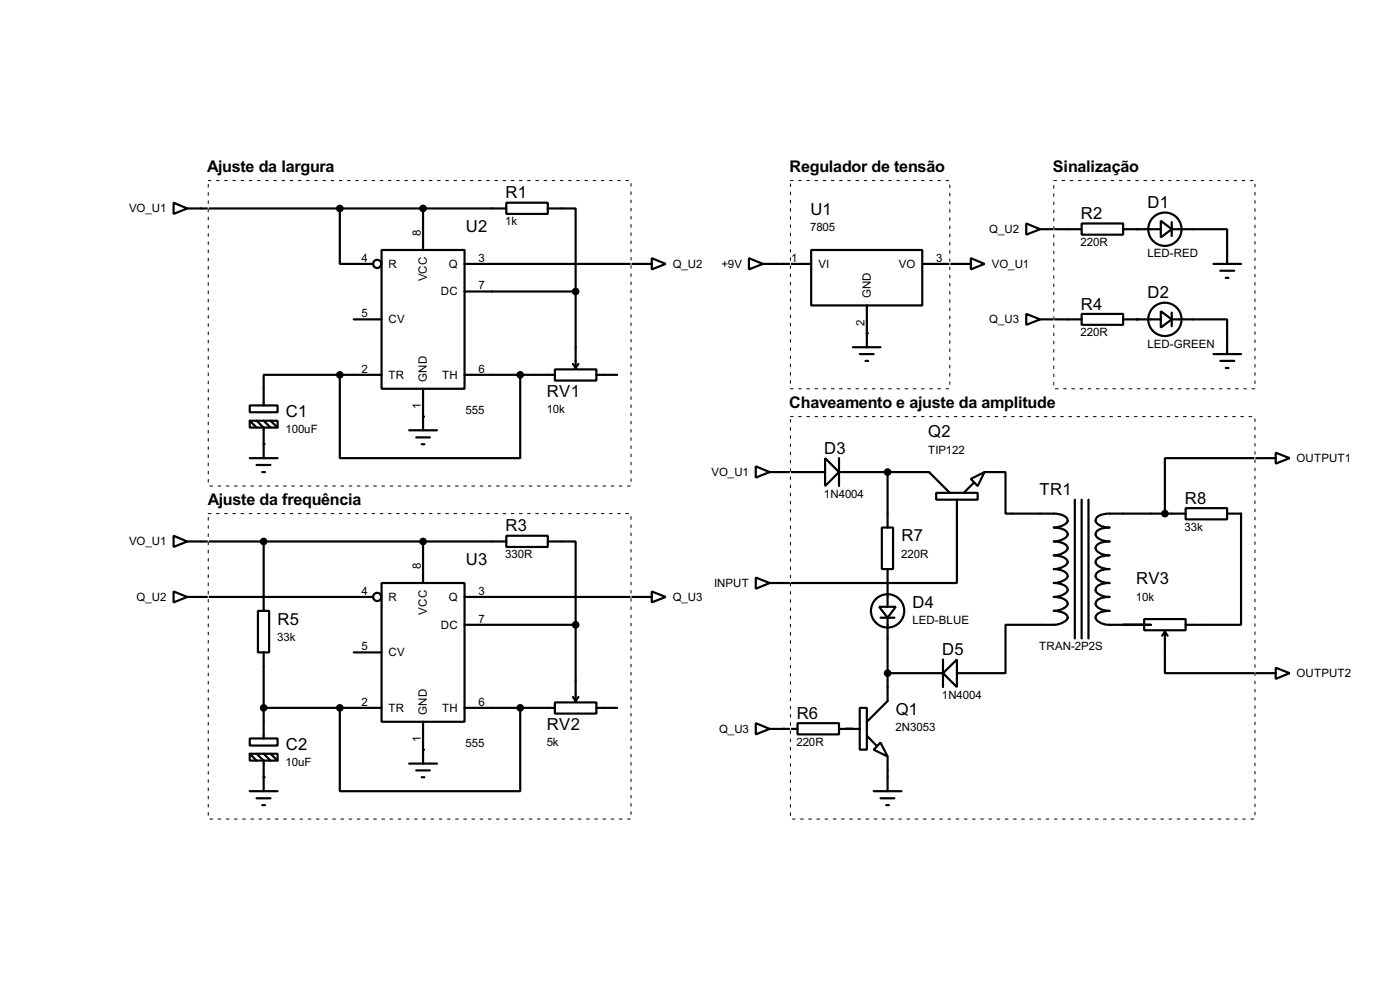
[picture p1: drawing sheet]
<svg xmlns="http://www.w3.org/2000/svg" width="256mm" height="180mm" viewBox="0 0 256 180" stroke-linecap="round" stroke-linejoin="round" font-family="sans-serif">
<g fill="#000">
<circle cx="208.3" cy="42" r=".2"/>
<circle cx="208.3" cy="58.5" r=".2"/>
<circle cx="77.5" cy="76.3" r=".2"/>
<circle cx="158.8" cy="61" r=".2"/>
<circle cx="48.3" cy="81.3" r=".2"/>
<circle cx="162.6" cy="106.7" r=".2"/>
<circle cx="77.5" cy="137.2" r=".2"/>
<circle cx="143.6" cy="133.4" r=".2"/>
<circle cx="48.3" cy="142.3" r=".2"/>
</g>
<g fill="none" stroke="#000" stroke-width=".4">
<path d="M31.8 37.1l2.5 1.1-2.5 1zM34.3 38.2h58.5M62.3 38.2v10.1h6.1M77.5 38.2v7.6M92.8 37.1h7.6v2.1h-7.6zM100.4 38.2h5.1v15.2M64.8 58.5h5.1M69.9 45.8h15.2v25.4h-15.2zM85.1 53.4h20.4M85.1 48.3h34.3M105.5 53.4v14M119.4 47.3l2.6 1-2.6 1z"/>
<path d="M137.2 47.3l2.6 1-2.6 1zM139.8 48.3h8.8M148.6 45.8h20.4v10.1h-20.4zM158.8 55.9v7.7M169 48.3h8.9M177.9 47.3l2.5 1-2.5 1zM188 40.9l2.6 1.1-2.6 1zM188 57.5l2.6 1-2.6 1zM190.6 42h7.6M190.6 58.5h7.6M198.2 40.9h7.6v2.1h-7.6zM198.2 57.5h7.6v2h-7.6z"/>
<path d="M205.8 42h6.9M205.8 58.5h6.9M212.7 40.4l2 1.6-2 1.5zM212.7 57l2 1.5-2 1.5zM214.7 58.5h10.1v6.3M214.7 42h10.1v6.3M214.7 40.7v2.5M214.7 57.2v2.5M222.3 48.3h5.1M223.6 49.6h2.5M224.6 50.9h.5M45.8 74.2h5.1v1.3h-5.1z"/>
<path d="M45.8 77h5.1v1.3h-5.1zM45.8 77l1.2 1.3M47 77l1.3 1.3v5.6M48.3 77l1.3 1.3M49.6 77l1.3 1.3M62.3 68.6h-14v5.6M62.3 68.6v15.3h33v-15.3M62.3 68.6h7.6M75 78.8h5.1M77.5 71.2v7.6M85.1 68.6h16.6M101.7 67.6h7.6v2.1h-7.6z"/>
<path d="M105 66.6l.5 .8M106 66.6l-.5 .8M109.3 68.6h3.8M156.3 63.6h5M157.5 64.8h2.6M158.6 66.1h.5M222.3 64.8h5.1M223.6 66.1h2.5M224.6 67.4h.5M31.8 98.1l2.5 1-2.5 1zM34.3 99.1h58.5M45.8 83.9h5.1"/>
<path d="M47 85.1h2.6M48.1 86.4h.5M48.3 99.1v12.7M76.3 80.1h2.5M77.3 81.3h.5M77.5 99.1v7.6M92.8 98.1h7.6v2h-7.6zM100.4 99.1h5.1v15.3M138.5 85.4l2.5 1-2.5 1zM141 86.4h10.2M151.2 83.9l2.5 2.5-2.5 2.6zM153.7 86.4h16.5l3.8 3.8"/>
<path d="M153.7 83.9v5.1M161.6 96.6h2v7.6h-2zM162.6 86.4v10.2M171.5 90.2h7.6v1.3h-7.6zM175.3 91.5v15.2h-34.3M177.9 87.7l2.5-1.3-1.3 2.6zM178.4 88.4l-1.8 1.8M180.4 86.4h3.8v7.6h8.9a3.1 3.1 0 0 1 2.4 .9 .88 .88 0 0 1-.7 1.2l-1.1 .4-.6 .1a3.2 3.2 0 0 1 2.4 .8 .9 .9 0 0 1-.7 1.3l-1.1 .3-.6 .1a3.2 3.2 0 0 1 2.4 .9 .89 .89 0 0 1-.7 1.2l-1.1 .4-.6 .1a3.2 3.2 0 0 1 2.4 .8 .86 .86 0 0 1-.7 1.2l-1.1 .4-.6 .1a2.33 2.33 0 0 1 2.5 1.3 2.68 2.68 0 0 1-2.5 1.2 3.1 3.1 0 0 1 2.4 .9 .88 .88 0 0 1-.7 1.2l-1.1 .4-.6 .1a3.2 3.2 0 0 1 2.4 .8 .9 .9 0 0 1-.7 1.3l-1.1 .3-.6 .1a3.2 3.2 0 0 1 2.4 .9 .89 .89 0 0 1-.7 1.2l-1.1 .4-.6 .1h-8.9v8.8h-8.9M196.9 91.5v25.4M198.2 91.5v25.4M199.4 91.5v25.4M217.2 93h7.6v2.1h-7.6z"/>
<path d="M217.2 94h-13.9a2.84 2.84 0 0 0-2.5 .9 .89 .89 0 0 0 .6 1.2l1.1 .4 .8 .1a2.91 2.91 0 0 0-2.5 .8 .93 .93 0 0 0 .6 1.3l1.1 .3 .8 .1a2.91 2.91 0 0 0-2.5 .9 .91 .91 0 0 0 .6 1.2l1.1 .4 .8 .1a2.91 2.91 0 0 0-2.5 .8 .88 .88 0 0 0 .6 1.2l1.1 .4 .8 .1a2.87 2.87 0 0 0-2.5 .9 .88 .88 0 0 0 .6 1.2l1.1 .3 .8 .1a2.84 2.84 0 0 0-2.5 .9 .89 .89 0 0 0 .6 1.2l1.1 .4 .8 .1a2.91 2.91 0 0 0-2.5 .8 .93 .93 0 0 0 .6 1.3l1.1 .3 .8 .1a2.91 2.91 0 0 0-2.5 .9 .91 .91 0 0 0 .6 1.2l1.1 .4 .8 .1h7.6M224.8 94h2.6v20.4h-10.2M233.7 82.9l2.6 1-2.6 1zM233.7 83.9h-20.3v10.1M31.8 108.3l2.5 1-2.5 1zM34.3 109.3h34.1M47.3 111.8h2v7.6h-2zM48.3 119.4v15.8M64.8 119.4h5.1M69.9 106.7h15.2v25.4h-15.2zM85.1 114.4h20.4M85.1 109.3h34.3"/>
<path d="M105.5 114.4v13.9M119.4 108.3l2.6 1-2.6 1zM138.5 105.7l2.5 1-2.5 1.1zM161.1 111.1h3l-1.5 2zM161.3 113.1h2.6M162.6 104.2v6.9M162.6 113.1v15.2l-3.8 3.8M209.6 113.3h7.6v2.1h-7.6zM213.4 115.6v7.6h20.3M213.4 115.6l-.5 .8M213.4 115.6l.5 .8M45.8 135.2h5.1v1.3h-5.1z"/>
<path d="M45.8 138h5.1v1.2h-5.1zM45.8 138l1.2 1.2M47 138l1.3 1.2v5.6M48.3 129.6h21.6M48.3 138l1.3 1.2M49.6 138l1.3 1.2M62.3 129.6v15.2h33v-15.2M75 139.8h5.1M77.5 132.1v7.7M85.1 129.6h16.6M101.7 128.6h7.6v2h-7.6zM105 127.6l.5 .7"/>
<path d="M106 127.6l-.5 .7M109.3 129.6h3.8M138.5 132.4l2.5 1-2.5 1zM141 133.4h5.1M146.1 132.4h7.6v2h-7.6zM153.7 133.4h3.8M157.5 129.6h1.3v7.6h-1.3zM158.8 134.7l1.8 1.8M161.3 135.9l1.3 2.6-2.5-1.3zM162.6 138.5v6.3M162.6 123.2h10.2M172.8 123.2l2.5-2.5v5.1z"/>
<path d="M172.8 120.7v5.1M233.7 122.2l2.6 1-2.6 1.1zM45.8 144.8h5.1M47 146.1h2.6M48.1 147.4h.5M76.3 141h2.5M77.3 142.3h.5M160.1 144.8h5.1M161.3 146.1h2.6M162.4 147.4h.5"/>
<circle cx="69.1" cy="48.3" r=".75"/>
<circle cx="213.4" cy="42" r="3.1"/>
<circle cx="213.4" cy="58.5" r="3.1"/>
<circle cx="69.1" cy="109.3" r=".75"/>
<circle cx="162.6" cy="111.8" r="3.1"/>
</g>
<g fill="#000" stroke="#000" stroke-width=".4">
<circle cx="62.2" cy="38.2" r=".5"/>
<circle cx="77.5" cy="38.2" r=".5"/>
<circle cx="105.4" cy="53.4" r=".5"/>
<circle cx="62.2" cy="68.6" r=".5"/>
<circle cx="95.3" cy="68.6" r=".5"/>
<circle cx="48.3" cy="99.1" r=".5"/>
<circle cx="77.5" cy="99.1" r=".5"/>
<circle cx="162.6" cy="86.4" r=".5"/>
<circle cx="213.4" cy="94" r=".5"/>
<circle cx="105.4" cy="114.4" r=".5"/>
<circle cx="48.3" cy="129.6" r=".5"/>
<circle cx="62.2" cy="129.6" r=".5"/>
<circle cx="95.3" cy="129.6" r=".5"/>
<circle cx="162.6" cy="123.2" r=".5"/>
</g>
<path d="M38.2 33.1h77.4v55.9h-77.4zM144.8 33.1h29.2v38.1h-29.2zM193.1 33.1h36.8v38.1h-36.8zM144.8 76.3h85.1v73.6h-85.1zM38.2 94h77.4v55.9h-77.4z" fill="none" stroke="#fff" stroke-width=".18"/>
<path d="M38.2 33.1h77.4v55.9h-77.4zM144.8 33.1h29.2v38.1h-29.2zM193.1 33.1h36.8v38.1h-36.8zM144.8 76.3h85.1v73.6h-85.1zM38.2 94h77.4v55.9h-77.4z" fill="none" stroke="#000" stroke-width=".18" stroke-dasharray=".5 1"/>
<g font-size="3.4">
<text x="92.6" y="36.3">R1</text>
<text x="148.5" y="39.4">U1</text>
<text x="198" y="40.1">R2</text>
<text x="210.2" y="38.1">D1</text>
<text x="85.4" y="42.4">U2</text>
<text x="198" y="56.7">R4</text>
<text x="210.2" y="54.6">D2</text>
<text x="52.4" y="76.2">C1</text>
<text x="100.2" y="72.6">RV1</text>
<text x="151" y="83.1">D3</text>
<text x="170.1" y="80.1">Q2</text>
<text x="190.4" y="90.7">TR1</text>
<text x="217.1" y="92.2">R8</text>
<text x="92.6" y="97.3">R3</text>
<text x="165.2" y="99.1">R7</text>
<text x="85.4" y="103.4">U3</text>
<text x="208.2" y="107">RV3</text>
<text x="167.2" y="111.3">D4</text>
<text x="50.9" y="114.4">R5</text>
<text x="172.6" y="119.9">D5</text>
<text x="146" y="131.6">R6</text>
<text x="164.1" y="130.9">Q1</text>
<text x="52.4" y="137.2">C2</text>
<text x="100.2" y="133.6">RV2</text>
</g>
<g font-size="3.3">
<text x="37.9" y="31.5">Ajuste da largura</text>
<text x="144.6" y="31.5">Regulador de tensão</text>
<text x="192.9" y="31.5">Sinalização</text>
<text x="144.6" y="74.7">Chaveamento e ajuste da amplitude</text>
<text x="38.1" y="92.5">Ajuste da frequência</text>
</g>
<g font-size="2.4">
<text x="23.6" y="38.8">VO_U1</text>
<text x="92.6" y="41.3">1k</text>
<text x="66.2" y="47.9">4</text>
<text x="77.1" y="43.2" transform="rotate(-90 77.1 43.2)">8</text>
<text x="87.7" y="47.9">3</text>
<text x="145" y="47.9">1</text>
<text x="148.4" y="42.3">7805</text>
<text x="171.5" y="47.9">3</text>
<text x="181.2" y="42.7">Q_U2</text>
<text x="198" y="45.1">220R</text>
<text x="210.2" y="47.1">LED-RED</text>
<text x="71.2" y="49">R</text>
<text x="78.2" y="51.5" transform="rotate(-90 78.2 51.5)">VCC</text>
<text x="82.2" y="49">Q</text>
<text x="87.7" y="52.9">7</text>
<text x="123.2" y="49">Q_U2</text>
<text x="132.2" y="49">+9V</text>
<text x="149.9" y="49">VI</text>
<text x="164.6" y="49">VO</text>
<text x="181.7" y="49">VO_U1</text>
<text x="66.2" y="58.1">5</text>
<text x="71.2" y="59.2">CV</text>
<text x="80.8" y="54">DC</text>
<text x="158.4" y="59.6" transform="rotate(-90 158.4 59.6)">2</text>
<text x="159.5" y="54.6" transform="rotate(-90 159.5 54.6)">GND</text>
<text x="181.2" y="59.2">Q_U3</text>
<text x="198" y="61.6">220R</text>
<text x="210.2" y="63.6">LED-GREEN</text>
<text x="66.2" y="68.2">2</text>
<text x="71.2" y="69.3">TR</text>
<text x="78.2" y="69.9" transform="rotate(-90 78.2 69.9)">GND</text>
<text x="81" y="69.3">TH</text>
<text x="87.7" y="68.2">6</text>
<text x="77.1" y="74.8" transform="rotate(-90 77.1 74.8)">1</text>
<text x="85.3" y="75.8">555</text>
<text x="100.2" y="75.5">10k</text>
<text x="52.3" y="79.2">100uF</text>
<text x="170" y="83">TIP122</text>
<text x="130.3" y="87.1">VO_U1</text>
<text x="237.5" y="84.6">OUTPUT1</text>
<text x="151" y="91.1">1N4004</text>
<text x="23.6" y="99.8">VO_U1</text>
<text x="217" y="97.2">33k</text>
<text x="77.1" y="104.2" transform="rotate(-90 77.1 104.2)">8</text>
<text x="92.6" y="102.2">330R</text>
<text x="130.8" y="107.4">INPUT</text>
<text x="165.1" y="102.1">220R</text>
<text x="25" y="110">Q_U2</text>
<text x="66.2" y="108.9">4</text>
<text x="71.2" y="110">R</text>
<text x="78.2" y="112.5" transform="rotate(-90 78.2 112.5)">VCC</text>
<text x="82.2" y="110">Q</text>
<text x="87.7" y="114">7</text>
<text x="87.7" y="108.9">3</text>
<text x="123.2" y="110">Q_U3</text>
<text x="208.1" y="110">10k</text>
<text x="50.8" y="117.3">33k</text>
<text x="66.2" y="119">5</text>
<text x="80.8" y="115.1">DC</text>
<text x="167.1" y="114.3">LED-BLUE</text>
<text x="190.4" y="119">TRAN-2P2S</text>
<text x="71.2" y="120.1">CV</text>
<text x="237.5" y="123.9">OUTPUT2</text>
<text x="66.2" y="129.2">2</text>
<text x="71.2" y="130.3">TR</text>
<text x="78.2" y="130.8" transform="rotate(-90 78.2 130.8)">GND</text>
<text x="81" y="130.3">TH</text>
<text x="87.7" y="129.2">6</text>
<text x="172.6" y="127.9">1N4004</text>
<text x="77.1" y="135.8" transform="rotate(-90 77.1 135.8)">1</text>
<text x="85.3" y="136.8">555</text>
<text x="100.2" y="136.5">5k</text>
<text x="131.7" y="134.1">Q_U3</text>
<text x="145.9" y="136.5">220R</text>
<text x="164.1" y="133.8">2N3053</text>
<text x="52.3" y="140.2">10uF</text>
</g>
</svg>
